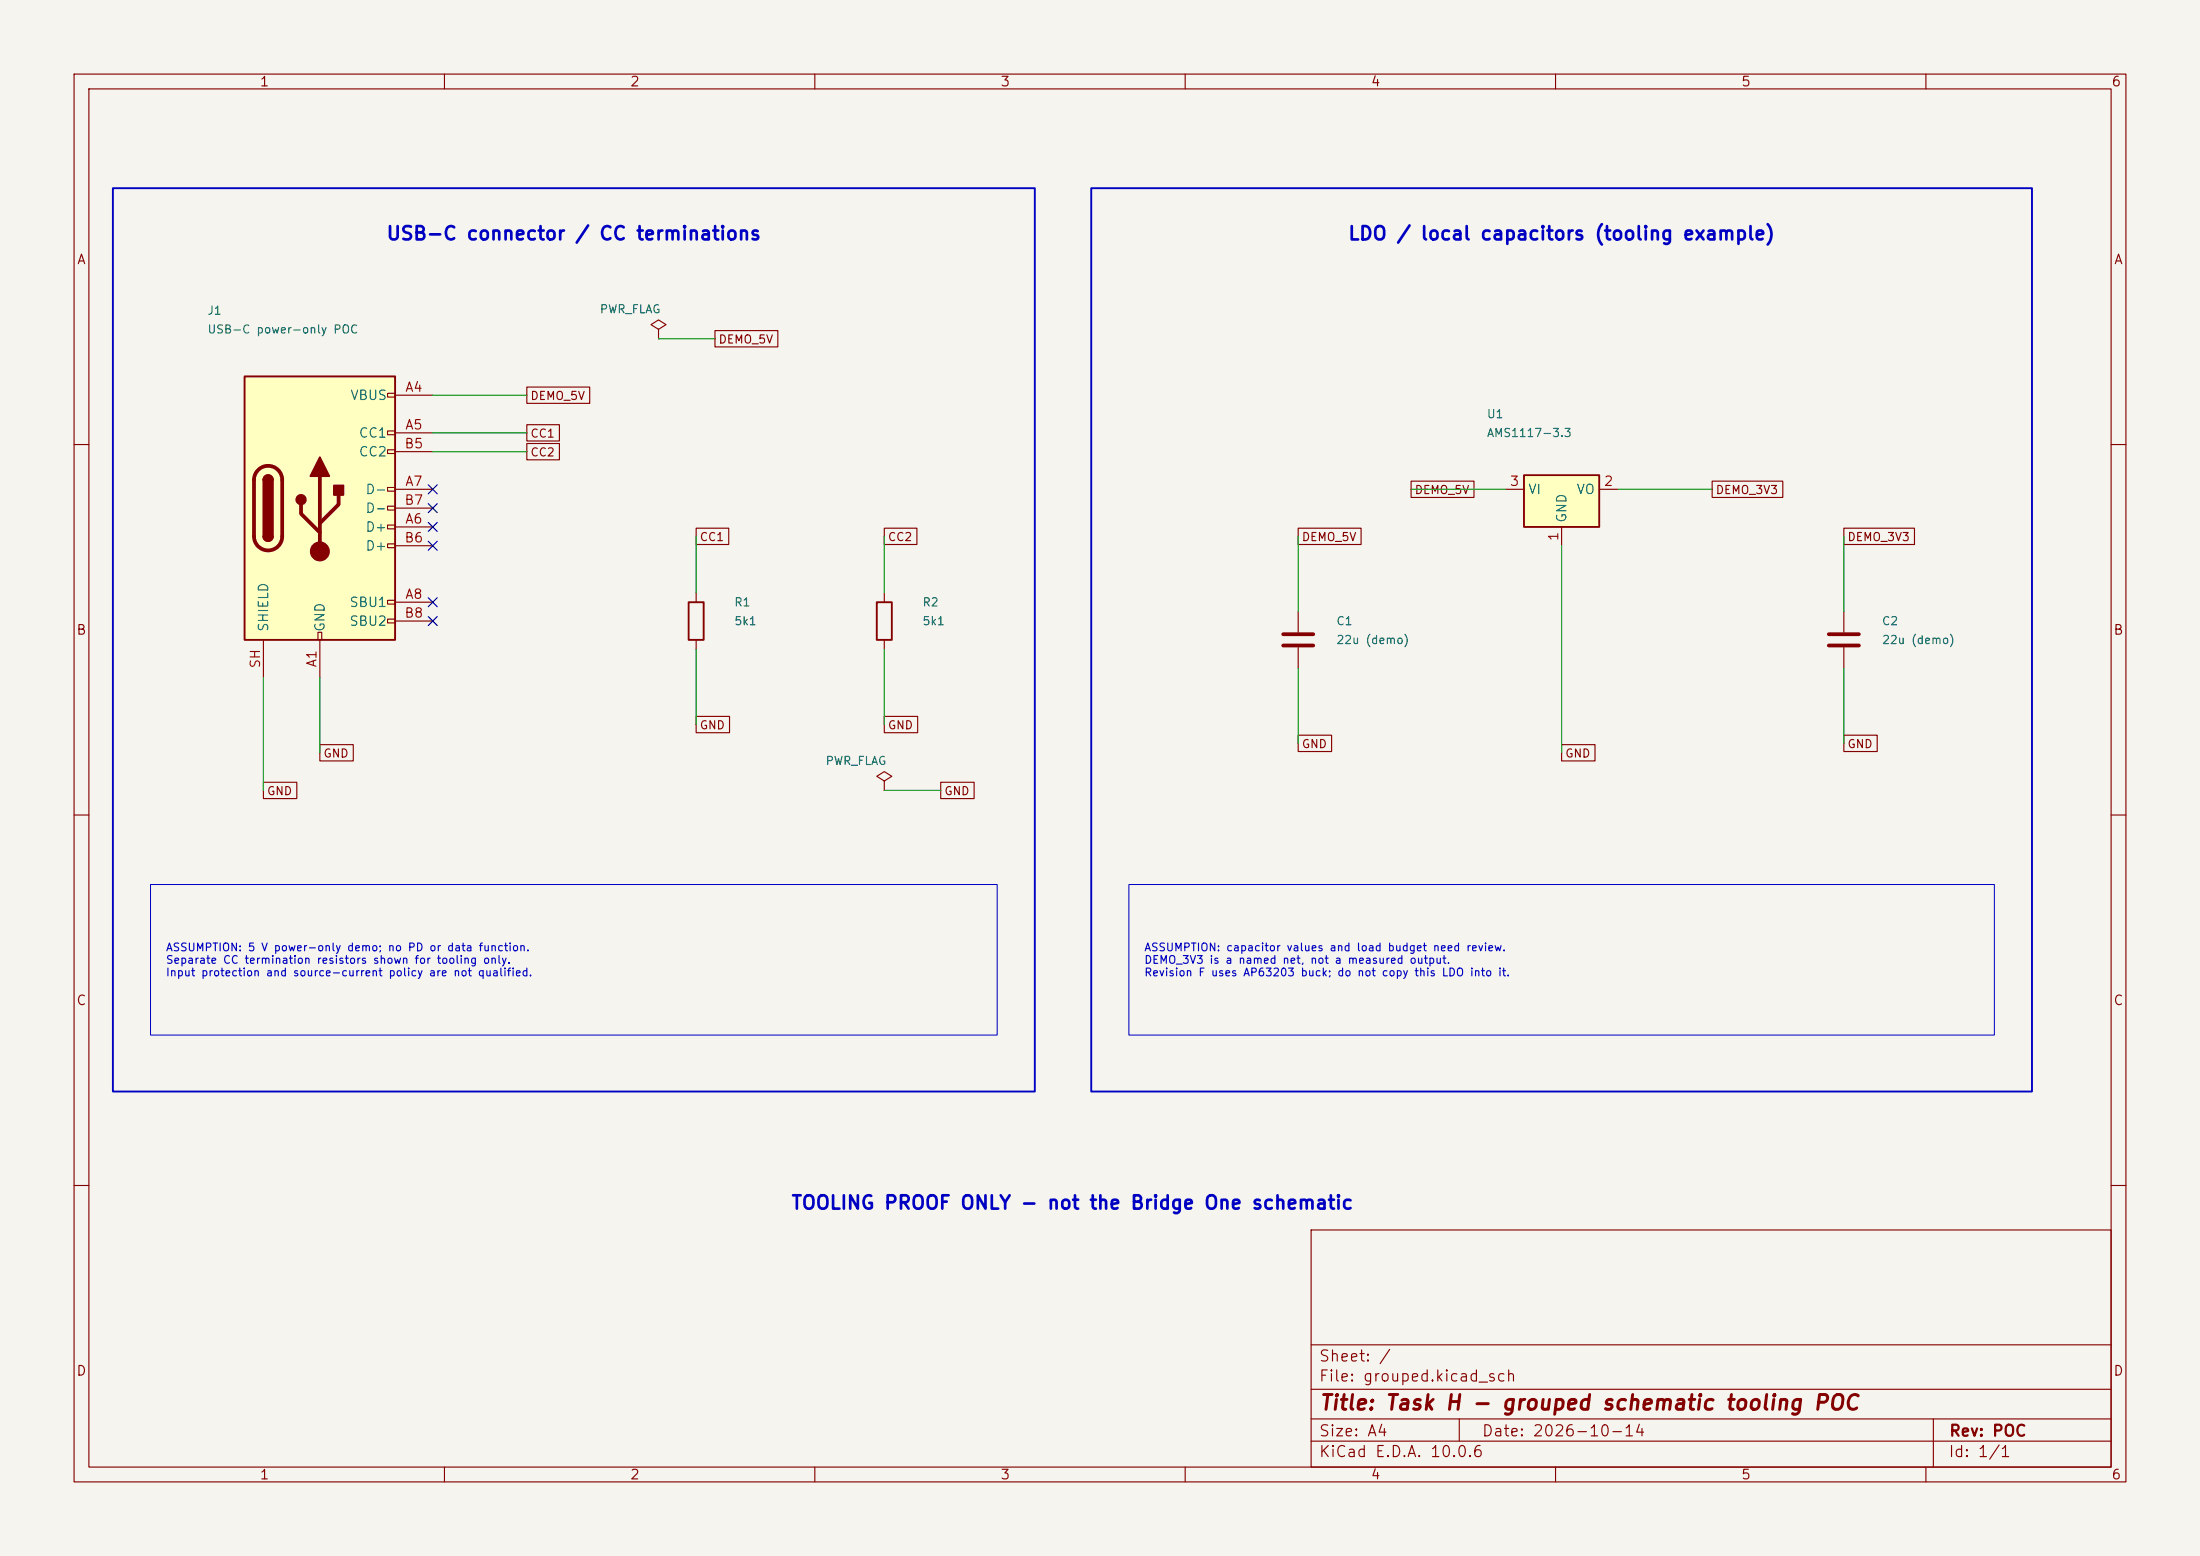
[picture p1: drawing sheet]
(kicad_sch
 (version 20260306)
 (generator "eeschema")
 (generator_version "10.0")
 (paper "A4")
 (title_block
  (title "Task H - grouped schematic tooling POC")
  (date "2026-10-14")
  (rev "POC"))
 (lib_symbols
  (symbol "Connector:USB_C_Receptacle_USB2.0_16P"
   (pin_names
    (offset 1.016)) (exclude_from_sim no) (in_bom yes) (on_board yes)
   (in_pos_files yes)
   (duplicate_pin_numbers_are_jumpers no)
   (property "Reference" "J" (at 0 22.225 0) (show_name no) (do_not_autoplace no) (effects (font (size 1.27 1.27))))
   (property "Value" "USB_C_Receptacle_USB2.0_16P" (at 0 19.685 0) (show_name no) (do_not_autoplace no) (effects (font (size 1.27 1.27))))
   (property "Footprint" "" (at 3.81 0 0) (show_name no) (do_not_autoplace no) (hide yes) (effects (font (size 1.27 1.27))))
   (property "Datasheet" "https://www.usb.org/sites/default/files/documents/usb_type-c.zip" (at 3.81 0 0) (show_name no) (do_not_autoplace no) (hide yes) (effects (font (size 1.27 1.27))))
   (property "Description" "USB 2.0-only 16P Type-C Receptacle connector" (at 0 0 0) (show_name no) (do_not_autoplace no) (hide yes) (effects (font (size 1.27 1.27))))
   (symbol "USB_C_Receptacle_USB2.0_16P_0_0"
    (rectangle (start -0.254 -17.78) (end 0.254 -16.764) (stroke (width 0) (type default)) (fill (type none)))
    (rectangle (start 10.16 15.494) (end 9.144 14.986) (stroke (width 0) (type default)) (fill (type none)))
    (rectangle (start 10.16 10.414) (end 9.144 9.906) (stroke (width 0) (type default)) (fill (type none)))
    (rectangle (start 10.16 7.874) (end 9.144 7.366) (stroke (width 0) (type default)) (fill (type none)))
    (rectangle (start 10.16 2.794) (end 9.144 2.286) (stroke (width 0) (type default)) (fill (type none)))
    (rectangle (start 10.16 0.254) (end 9.144 -0.254) (stroke (width 0) (type default)) (fill (type none)))
    (rectangle (start 10.16 -2.286) (end 9.144 -2.794) (stroke (width 0) (type default)) (fill (type none)))
    (rectangle (start 10.16 -4.826) (end 9.144 -5.334) (stroke (width 0) (type default)) (fill (type none)))
    (rectangle (start 10.16 -12.446) (end 9.144 -12.954) (stroke (width 0) (type default)) (fill (type none)))
    (rectangle (start 10.16 -14.986) (end 9.144 -15.494) (stroke (width 0) (type default)) (fill (type none))))
   (symbol "USB_C_Receptacle_USB2.0_16P_0_1"
    (rectangle (start -10.16 17.78) (end 10.16 -17.78) (stroke (width 0.254) (type default)) (fill (type background)))
    (polyline (pts (xy -8.89 -3.81) (xy -8.89 3.81)) (stroke (width 0.508) (type default)) (fill (type none)))
    (rectangle (start -7.62 -3.81) (end -6.35 3.81) (stroke (width 0.254) (type default)) (fill (type outline)))
    (arc (start -7.62 3.81) (mid -6.985 4.4423) (end -6.35 3.81) (stroke (width 0.254) (type default)) (fill (type none)))
    (arc (start -7.62 3.81) (mid -6.985 4.4423) (end -6.35 3.81) (stroke (width 0.254) (type default)) (fill (type outline)))
    (arc (start -8.89 3.81) (mid -6.985 5.7067) (end -5.08 3.81) (stroke (width 0.508) (type default)) (fill (type none)))
    (arc (start -5.08 -3.81) (mid -6.985 -5.7067) (end -8.89 -3.81) (stroke (width 0.508) (type default)) (fill (type none)))
    (arc (start -6.35 -3.81) (mid -6.985 -4.4423) (end -7.62 -3.81) (stroke (width 0.254) (type default)) (fill (type none)))
    (arc (start -6.35 -3.81) (mid -6.985 -4.4423) (end -7.62 -3.81) (stroke (width 0.254) (type default)) (fill (type outline)))
    (polyline (pts (xy -5.08 3.81) (xy -5.08 -3.81)) (stroke (width 0.508) (type default)) (fill (type none)))
    (circle (center -2.54 1.143) (radius 0.635) (stroke (width 0.254) (type default)) (fill (type outline)))
    (polyline (pts (xy -1.27 4.318) (xy 0 6.858) (xy 1.27 4.318) (xy -1.27 4.318)) (stroke (width 0.254) (type default)) (fill (type outline)))
    (polyline (pts (xy 0 -2.032) (xy 2.54 0.508) (xy 2.54 1.778)) (stroke (width 0.508) (type default)) (fill (type none)))
    (polyline (pts (xy 0 -3.302) (xy -2.54 -0.762) (xy -2.54 0.508)) (stroke (width 0.508) (type default)) (fill (type none)))
    (polyline (pts (xy 0 -5.842) (xy 0 4.318)) (stroke (width 0.508) (type default)) (fill (type none)))
    (circle (center 0 -5.842) (radius 1.27) (stroke (width 0) (type default)) (fill (type outline)))
    (rectangle (start 1.905 1.778) (end 3.175 3.048) (stroke (width 0.254) (type default)) (fill (type outline))))
   (symbol "USB_C_Receptacle_USB2.0_16P_1_1"
    (pin passive line (at 0 -22.86 90) (length 5.08) (name "GND" (effects (font (size 1.27 1.27)))) (number "A1" (effects (font (size 1.27 1.27)))))
    (pin passive line (at 15.24 15.24 180) (length 5.08) (name "VBUS" (effects (font (size 1.27 1.27)))) (number "A4" (effects (font (size 1.27 1.27)))))
    (pin bidirectional line (at 15.24 10.16 180) (length 5.08) (name "CC1" (effects (font (size 1.27 1.27)))) (number "A5" (effects (font (size 1.27 1.27)))))
    (pin bidirectional line (at 15.24 -2.54 180) (length 5.08) (name "D+" (effects (font (size 1.27 1.27)))) (number "A6" (effects (font (size 1.27 1.27)))))
    (pin bidirectional line (at 15.24 2.54 180) (length 5.08) (name "D-" (effects (font (size 1.27 1.27)))) (number "A7" (effects (font (size 1.27 1.27)))))
    (pin bidirectional line (at 15.24 -12.7 180) (length 5.08) (name "SBU1" (effects (font (size 1.27 1.27)))) (number "A8" (effects (font (size 1.27 1.27)))))
    (pin passive line (at 15.24 15.24 180) (length 5.08) (hide yes) (name "VBUS" (effects (font (size 1.27 1.27)))) (number "A9" (effects (font (size 1.27 1.27)))))
    (pin passive line (at 0 -22.86 90) (length 5.08) (hide yes) (name "GND" (effects (font (size 1.27 1.27)))) (number "A12" (effects (font (size 1.27 1.27)))))
    (pin passive line (at 0 -22.86 90) (length 5.08) (hide yes) (name "GND" (effects (font (size 1.27 1.27)))) (number "B1" (effects (font (size 1.27 1.27)))))
    (pin passive line (at 15.24 15.24 180) (length 5.08) (hide yes) (name "VBUS" (effects (font (size 1.27 1.27)))) (number "B4" (effects (font (size 1.27 1.27)))))
    (pin bidirectional line (at 15.24 7.62 180) (length 5.08) (name "CC2" (effects (font (size 1.27 1.27)))) (number "B5" (effects (font (size 1.27 1.27)))))
    (pin bidirectional line (at 15.24 -5.08 180) (length 5.08) (name "D+" (effects (font (size 1.27 1.27)))) (number "B6" (effects (font (size 1.27 1.27)))))
    (pin bidirectional line (at 15.24 0 180) (length 5.08) (name "D-" (effects (font (size 1.27 1.27)))) (number "B7" (effects (font (size 1.27 1.27)))))
    (pin bidirectional line (at 15.24 -15.24 180) (length 5.08) (name "SBU2" (effects (font (size 1.27 1.27)))) (number "B8" (effects (font (size 1.27 1.27)))))
    (pin passive line (at 15.24 15.24 180) (length 5.08) (hide yes) (name "VBUS" (effects (font (size 1.27 1.27)))) (number "B9" (effects (font (size 1.27 1.27)))))
    (pin passive line (at 0 -22.86 90) (length 5.08) (hide yes) (name "GND" (effects (font (size 1.27 1.27)))) (number "B12" (effects (font (size 1.27 1.27)))))
    (pin passive line (at -7.62 -22.86 90) (length 5.08) (name "SHIELD" (effects (font (size 1.27 1.27)))) (number "SH" (effects (font (size 1.27 1.27))))))
   (embedded_fonts no))
  (symbol "Device:C"
   (pin_numbers (hide yes))
   (pin_names
    (offset 0.254)) (exclude_from_sim no) (in_bom yes) (on_board yes)
   (in_pos_files yes)
   (duplicate_pin_numbers_are_jumpers no)
   (property "Reference" "C" (at 0.635 2.54 0) (show_name no) (do_not_autoplace no) (effects (font (size 1.27 1.27)) (justify left)))
   (property "Value" "C" (at 0.635 -2.54 0) (show_name no) (do_not_autoplace no) (effects (font (size 1.27 1.27)) (justify left)))
   (property "Footprint" "" (at 0.9652 -3.81 0) (show_name no) (do_not_autoplace no) (hide yes) (effects (font (size 1.27 1.27))))
   (property "Datasheet" "" (at 0 0 0) (show_name no) (do_not_autoplace no) (hide yes) (effects (font (size 1.27 1.27))))
   (property "Description" "Unpolarized capacitor" (at 0 0 0) (show_name no) (do_not_autoplace no) (hide yes) (effects (font (size 1.27 1.27))))
   (symbol "C_0_1"
    (polyline (pts (xy -2.032 0.762) (xy 2.032 0.762)) (stroke (width 0.508) (type default)) (fill (type none)))
    (polyline (pts (xy -2.032 -0.762) (xy 2.032 -0.762)) (stroke (width 0.508) (type default)) (fill (type none))))
   (symbol "C_1_1"
    (pin passive line (at 0 3.81 270) (length 2.794) (name "" (effects (font (size 1.27 1.27)))) (number "1" (effects (font (size 1.27 1.27)))))
    (pin passive line (at 0 -3.81 90) (length 2.794) (name "" (effects (font (size 1.27 1.27)))) (number "2" (effects (font (size 1.27 1.27))))))
   (embedded_fonts no))
  (symbol "Device:R"
   (pin_numbers (hide yes))
   (pin_names
    (offset 0)) (exclude_from_sim no) (in_bom yes) (on_board yes)
   (in_pos_files yes)
   (duplicate_pin_numbers_are_jumpers no)
   (property "Reference" "R" (at 2.032 0 90) (show_name no) (do_not_autoplace no) (effects (font (size 1.27 1.27))))
   (property "Value" "R" (at 0 0 90) (show_name no) (do_not_autoplace no) (effects (font (size 1.27 1.27))))
   (property "Footprint" "" (at -1.778 0 90) (show_name no) (do_not_autoplace no) (hide yes) (effects (font (size 1.27 1.27))))
   (property "Datasheet" "" (at 0 0 0) (show_name no) (do_not_autoplace no) (hide yes) (effects (font (size 1.27 1.27))))
   (property "Description" "Resistor" (at 0 0 0) (show_name no) (do_not_autoplace no) (hide yes) (effects (font (size 1.27 1.27))))
   (symbol "R_0_1"
    (rectangle (start -1.016 -2.54) (end 1.016 2.54) (stroke (width 0.254) (type default)) (fill (type none))))
   (symbol "R_1_1"
    (pin passive line (at 0 3.81 270) (length 1.27) (name "" (effects (font (size 1.27 1.27)))) (number "1" (effects (font (size 1.27 1.27)))))
    (pin passive line (at 0 -3.81 90) (length 1.27) (name "" (effects (font (size 1.27 1.27)))) (number "2" (effects (font (size 1.27 1.27))))))
   (embedded_fonts no))
  (symbol "Regulator_Linear:AMS1117-3.3" (exclude_from_sim no) (in_bom yes) (on_board yes)
   (in_pos_files yes)
   (duplicate_pin_numbers_are_jumpers no)
   (property "Reference" "U" (at -3.81 3.175 0) (show_name no) (do_not_autoplace no) (effects (font (size 1.27 1.27))))
   (property "Value" "AMS1117-3.3" (at 0 3.175 0) (show_name no) (do_not_autoplace no) (effects (font (size 1.27 1.27)) (justify left)))
   (property "Footprint" "Package_TO_SOT_SMD:SOT-223-3_TabPin2" (at 0 5.08 0) (show_name no) (do_not_autoplace no) (hide yes) (effects (font (size 1.27 1.27))))
   (property "Datasheet" "http://www.advanced-monolithic.com/pdf/ds1117.pdf" (at 2.54 -6.35 0) (show_name no) (do_not_autoplace no) (hide yes) (effects (font (size 1.27 1.27))))
   (property "Description" "1A Low Dropout regulator, positive, 3.3V fixed output, SOT-223" (at 0 0 0) (show_name no) (do_not_autoplace no) (hide yes) (effects (font (size 1.27 1.27))))
   (symbol "AMS1117-3.3_0_1"
    (rectangle (start -5.08 -5.08) (end 5.08 1.905) (stroke (width 0.254) (type default)) (fill (type background))))
   (symbol "AMS1117-3.3_1_1"
    (pin power_in line (at 0 -7.62 90) (length 2.54) (name "GND" (effects (font (size 1.27 1.27)))) (number "1" (effects (font (size 1.27 1.27)))))
    (pin power_out line (at 7.62 0 180) (length 2.54) (name "VO" (effects (font (size 1.27 1.27)))) (number "2" (effects (font (size 1.27 1.27)))))
    (pin power_in line (at -7.62 0 0) (length 2.54) (name "VI" (effects (font (size 1.27 1.27)))) (number "3" (effects (font (size 1.27 1.27))))))
   (embedded_fonts no))
  (symbol "power:PWR_FLAG"
   (power global)
   (pin_numbers (hide yes))
   (pin_names
    (offset 0) (hide yes)) (exclude_from_sim no) (in_bom yes) (on_board yes)
   (in_pos_files yes)
   (duplicate_pin_numbers_are_jumpers no)
   (property "Reference" "#FLG" (at 0 1.905 0) (show_name no) (do_not_autoplace no) (hide yes) (effects (font (size 1.27 1.27))))
   (property "Value" "PWR_FLAG" (at 0 3.81 0) (show_name no) (do_not_autoplace no) (effects (font (size 1.27 1.27))))
   (property "Footprint" "" (at 0 0 0) (show_name no) (do_not_autoplace no) (hide yes) (effects (font (size 1.27 1.27))))
   (property "Datasheet" "" (at 0 0 0) (show_name no) (do_not_autoplace no) (hide yes) (effects (font (size 1.27 1.27))))
   (property "Description" "Special symbol for telling ERC where power comes from" (at 0 0 0) (show_name no) (do_not_autoplace no) (hide yes) (effects (font (size 1.27 1.27))))
   (symbol "PWR_FLAG_0_0"
    (pin power_out line (at 0 0 90) (length 0) (name "" (effects (font (size 1.27 1.27)))) (number "1" (effects (font (size 1.27 1.27))))))
   (symbol "PWR_FLAG_0_1"
    (polyline (pts (xy 0 0) (xy 0 1.27) (xy -1.016 1.905) (xy 0 2.54) (xy 1.016 1.905) (xy 0 1.27)) (stroke (width 0) (type default)) (fill (type none))))
   (embedded_fonts no)))
 (rectangle
  (start 15.24 25.4)
  (end 139.7 147.32)
  (stroke (width 0.254) (type solid))
  (fill (type none)))
 (rectangle
  (start 147.32 25.4)
  (end 274.32 147.32)
  (stroke (width 0.254) (type solid))
  (fill (type none)))
 (text "USB-C connector / CC terminations"
  (exclude_from_sim no)
  (at 77.47 31.75 0)
  (effects (font (size 1.8 1.8)
    (bold yes))))
 (text "TOOLING PROOF ONLY - not the Bridge One schematic"
  (exclude_from_sim no)
  (at 144.78 162.56 0)
  (effects (font (size 1.8 1.8)
    (bold yes))))
 (text "LDO / local capacitors (tooling example)"
  (exclude_from_sim no)
  (at 210.82 31.75 0)
  (effects (font (size 1.8 1.8)
    (bold yes))))
 (text_box "ASSUMPTION: capacitor values and load budget need review.\nDEMO_3V3 is a named net, not a measured output.\nRevision F uses AP63203 buck; do not copy this LDO into it."
  (exclude_from_sim no)
  (at 152.4 119.38 0)
  (size 116.84 20.32)
  (margins 2 2 2 2)
  (stroke (width 0.127) (type solid))
  (fill (type none))
  (effects (font (size 1.05 1.05)) (justify left)))
 (text_box "ASSUMPTION: 5 V power-only demo; no PD or data function.\nSeparate CC termination resistors shown for tooling only.\nInput protection and source-current policy are not qualified."
  (exclude_from_sim no)
  (at 20.32 119.38 0)
  (size 114.3 20.32)
  (margins 2 2 2 2)
  (stroke (width 0.127) (type solid))
  (fill (type none))
  (effects (font (size 1.05 1.05)) (justify left)))
 (no_connect
  (at 58.42 66.04))
 (no_connect
  (at 58.42 83.82))
 (no_connect
  (at 58.42 68.58))
 (no_connect
  (at 58.42 73.66))
 (no_connect
  (at 58.42 81.28))
 (no_connect
  (at 58.42 71.12))
 (wire
  (pts (xy 119.38 80.01) (xy 119.38 72.39))
  (stroke (width 0) (type default)))
 (wire
  (pts (xy 58.42 53.34) (xy 71.12 53.34))
  (stroke (width 0) (type default)))
 (wire
  (pts (xy 88.9 45.72) (xy 96.52 45.72))
  (stroke (width 0) (type default)))
 (wire
  (pts (xy 175.26 82.55) (xy 175.26 72.39))
  (stroke (width 0) (type default)))
 (wire
  (pts (xy 175.26 90.17) (xy 175.26 100.33))
  (stroke (width 0) (type default)))
 (wire
  (pts (xy 58.42 60.96) (xy 71.12 60.96))
  (stroke (width 0) (type default)))
 (wire
  (pts (xy 93.98 87.63) (xy 93.98 97.79))
  (stroke (width 0) (type default)))
 (wire
  (pts (xy 43.18 91.44) (xy 43.18 101.6))
  (stroke (width 0) (type default)))
 (wire
  (pts (xy 203.2 66.04) (xy 190.5 66.04))
  (stroke (width 0) (type default)))
 (wire
  (pts (xy 248.92 82.55) (xy 248.92 72.39))
  (stroke (width 0) (type default)))
 (wire
  (pts (xy 218.44 66.04) (xy 231.14 66.04))
  (stroke (width 0) (type default)))
 (wire
  (pts (xy 93.98 80.01) (xy 93.98 72.39))
  (stroke (width 0) (type default)))
 (wire
  (pts (xy 35.56 91.44) (xy 35.56 106.68))
  (stroke (width 0) (type default)))
 (wire
  (pts (xy 119.38 87.63) (xy 119.38 97.79))
  (stroke (width 0) (type default)))
 (wire
  (pts (xy 58.42 58.42) (xy 71.12 58.42))
  (stroke (width 0) (type default)))
 (wire
  (pts (xy 119.38 106.68) (xy 127 106.68))
  (stroke (width 0) (type default)))
 (wire
  (pts (xy 248.92 90.17) (xy 248.92 100.33))
  (stroke (width 0) (type default)))
 (wire
  (pts (xy 210.82 73.66) (xy 210.82 101.6))
  (stroke (width 0) (type default)))
 (global_label "GND"
  (shape passive)
  (at 43.18 101.6 0)
  (effects (font (size 1.1 1.1)) (justify left))
  (property "Intersheetrefs" "${INTERSHEET_REFS}" (at 43.18 101.6 0) (hide yes) (show_name no) (do_not_autoplace no) (effects (font (size 1.27 1.27)))))
 (global_label "DEMO_5V"
  (shape passive)
  (at 96.52 45.72 0)
  (effects (font (size 1.1 1.1)) (justify left))
  (property "Intersheetrefs" "${INTERSHEET_REFS}" (at 96.52 45.72 0) (hide yes) (show_name no) (do_not_autoplace no) (effects (font (size 1.27 1.27)))))
 (global_label "DEMO_5V"
  (shape passive)
  (at 71.12 53.34 0)
  (effects (font (size 1.1 1.1)) (justify left))
  (property "Intersheetrefs" "${INTERSHEET_REFS}" (at 71.12 53.34 0) (hide yes) (show_name no) (do_not_autoplace no) (effects (font (size 1.27 1.27)))))
 (global_label "GND"
  (shape passive)
  (at 119.38 97.79 0)
  (effects (font (size 1.1 1.1)) (justify left))
  (property "Intersheetrefs" "${INTERSHEET_REFS}" (at 119.38 97.79 0) (hide yes) (show_name no) (do_not_autoplace no) (effects (font (size 1.27 1.27)))))
 (global_label "DEMO_3V3"
  (shape passive)
  (at 248.92 72.39 0)
  (effects (font (size 1.1 1.1)) (justify left))
  (property "Intersheetrefs" "${INTERSHEET_REFS}" (at 248.92 72.39 0) (hide yes) (show_name no) (do_not_autoplace no) (effects (font (size 1.27 1.27)))))
 (global_label "GND"
  (shape passive)
  (at 127 106.68 0)
  (effects (font (size 1.1 1.1)) (justify left))
  (property "Intersheetrefs" "${INTERSHEET_REFS}" (at 127 106.68 0) (hide yes) (show_name no) (do_not_autoplace no) (effects (font (size 1.27 1.27)))))
 (global_label "GND"
  (shape passive)
  (at 210.82 101.6 0)
  (effects (font (size 1.1 1.1)) (justify left))
  (property "Intersheetrefs" "${INTERSHEET_REFS}" (at 210.82 101.6 0) (hide yes) (show_name no) (do_not_autoplace no) (effects (font (size 1.27 1.27)))))
 (global_label "GND"
  (shape passive)
  (at 35.56 106.68 0)
  (effects (font (size 1.1 1.1)) (justify left))
  (property "Intersheetrefs" "${INTERSHEET_REFS}" (at 35.56 106.68 0) (hide yes) (show_name no) (do_not_autoplace no) (effects (font (size 1.27 1.27)))))
 (global_label "DEMO_5V"
  (shape passive)
  (at 175.26 72.39 0)
  (effects (font (size 1.1 1.1)) (justify left))
  (property "Intersheetrefs" "${INTERSHEET_REFS}" (at 175.26 72.39 0) (hide yes) (show_name no) (do_not_autoplace no) (effects (font (size 1.27 1.27)))))
 (global_label "CC2"
  (shape passive)
  (at 119.38 72.39 0)
  (effects (font (size 1.1 1.1)) (justify left))
  (property "Intersheetrefs" "${INTERSHEET_REFS}" (at 119.38 72.39 0) (hide yes) (show_name no) (do_not_autoplace no) (effects (font (size 1.27 1.27)))))
 (global_label "GND"
  (shape passive)
  (at 93.98 97.79 0)
  (effects (font (size 1.1 1.1)) (justify left))
  (property "Intersheetrefs" "${INTERSHEET_REFS}" (at 93.98 97.79 0) (hide yes) (show_name no) (do_not_autoplace no) (effects (font (size 1.27 1.27)))))
 (global_label "CC1"
  (shape passive)
  (at 71.12 58.42 0)
  (effects (font (size 1.1 1.1)) (justify left))
  (property "Intersheetrefs" "${INTERSHEET_REFS}" (at 71.12 58.42 0) (hide yes) (show_name no) (do_not_autoplace no) (effects (font (size 1.27 1.27)))))
 (global_label "GND"
  (shape passive)
  (at 248.92 100.33 0)
  (effects (font (size 1.1 1.1)) (justify left))
  (property "Intersheetrefs" "${INTERSHEET_REFS}" (at 248.92 100.33 0) (hide yes) (show_name no) (do_not_autoplace no) (effects (font (size 1.27 1.27)))))
 (global_label "CC2"
  (shape passive)
  (at 71.12 60.96 0)
  (effects (font (size 1.1 1.1)) (justify left))
  (property "Intersheetrefs" "${INTERSHEET_REFS}" (at 71.12 60.96 0) (hide yes) (show_name no) (do_not_autoplace no) (effects (font (size 1.27 1.27)))))
 (global_label "GND"
  (shape passive)
  (at 175.26 100.33 0)
  (effects (font (size 1.1 1.1)) (justify left))
  (property "Intersheetrefs" "${INTERSHEET_REFS}" (at 175.26 100.33 0) (hide yes) (show_name no) (do_not_autoplace no) (effects (font (size 1.27 1.27)))))
 (global_label "DEMO_5V"
  (shape passive)
  (at 190.5 66.04 0)
  (effects (font (size 1.1 1.1)) (justify left))
  (property "Intersheetrefs" "${INTERSHEET_REFS}" (at 190.5 66.04 0) (hide yes) (show_name no) (do_not_autoplace no) (effects (font (size 1.27 1.27)))))
 (global_label "DEMO_3V3"
  (shape passive)
  (at 231.14 66.04 0)
  (effects (font (size 1.1 1.1)) (justify left))
  (property "Intersheetrefs" "${INTERSHEET_REFS}" (at 231.14 66.04 0) (hide yes) (show_name no) (do_not_autoplace no) (effects (font (size 1.27 1.27)))))
 (global_label "CC1"
  (shape passive)
  (at 93.98 72.39 0)
  (effects (font (size 1.1 1.1)) (justify left))
  (property "Intersheetrefs" "${INTERSHEET_REFS}" (at 93.98 72.39 0) (hide yes) (show_name no) (do_not_autoplace no) (effects (font (size 1.27 1.27)))))
 (symbol
  (lib_id "Device:R")
  (at 119.38 83.82 0)
  (unit 1)
  (body_style 1)
  (exclude_from_sim no)
  (in_bom yes)
  (on_board yes)
  (in_pos_files yes)
  (dnp no)
  (property "Reference" "R2" (at 124.46 81.28 0) (show_name no) (do_not_autoplace no) (effects (font (size 1.1 1.1)) (justify left)))
  (property "Value" "5k1" (at 124.46 83.82 0) (show_name no) (do_not_autoplace no) (effects (font (size 1.1 1.1)) (justify left)))
  (property "Footprint" "" (at 119.38 83.82 0) (show_name no) (do_not_autoplace no) (effects (font (size 1.27 1.27))))
  (property "Datasheet" "" (at 119.38 83.82 0) (show_name no) (do_not_autoplace no) (effects (font (size 1.27 1.27))))
  (property "Description" "" (at 119.38 83.82 0) (show_name no) (do_not_autoplace no) (effects (font (size 1.27 1.27))))
  (pin "1")
  (pin "2"))
 (symbol
  (lib_id "power:PWR_FLAG")
  (at 88.9 45.72 0)
  (unit 1)
  (body_style 1)
  (exclude_from_sim no)
  (in_bom no)
  (on_board yes)
  (in_pos_files yes)
  (dnp no)
  (property "Reference" "#FLG01" (at 80.9 39.72 0) (hide yes) (show_name no) (do_not_autoplace no) (effects (font (size 1.1 1.1)) (justify left)))
  (property "Value" "PWR_FLAG" (at 80.9 41.72 0) (show_name no) (do_not_autoplace no) (effects (font (size 1.1 1.1)) (justify left)))
  (property "Footprint" "" (at 88.9 45.72 0) (show_name no) (do_not_autoplace no) (effects (font (size 1.27 1.27))))
  (property "Datasheet" "" (at 88.9 45.72 0) (show_name no) (do_not_autoplace no) (effects (font (size 1.27 1.27))))
  (property "Description" "" (at 88.9 45.72 0) (show_name no) (do_not_autoplace no) (effects (font (size 1.27 1.27))))
  (pin "1"))
 (symbol
  (lib_id "power:PWR_FLAG")
  (at 119.38 106.68 0)
  (unit 1)
  (body_style 1)
  (exclude_from_sim no)
  (in_bom no)
  (on_board yes)
  (in_pos_files yes)
  (dnp no)
  (property "Reference" "#FLG02" (at 111.38 100.68 0) (hide yes) (show_name no) (do_not_autoplace no) (effects (font (size 1.1 1.1)) (justify left)))
  (property "Value" "PWR_FLAG" (at 111.38 102.68 0) (show_name no) (do_not_autoplace no) (effects (font (size 1.1 1.1)) (justify left)))
  (property "Footprint" "" (at 119.38 106.68 0) (show_name no) (do_not_autoplace no) (effects (font (size 1.27 1.27))))
  (property "Datasheet" "" (at 119.38 106.68 0) (show_name no) (do_not_autoplace no) (effects (font (size 1.27 1.27))))
  (property "Description" "" (at 119.38 106.68 0) (show_name no) (do_not_autoplace no) (effects (font (size 1.27 1.27))))
  (pin "1"))
 (symbol
  (lib_id "Device:C")
  (at 248.92 86.36 0)
  (unit 1)
  (body_style 1)
  (exclude_from_sim no)
  (in_bom yes)
  (on_board yes)
  (in_pos_files yes)
  (dnp no)
  (property "Reference" "C2" (at 254 83.82 0) (show_name no) (do_not_autoplace no) (effects (font (size 1.1 1.1)) (justify left)))
  (property "Value" "22u (demo)" (at 254 86.36 0) (show_name no) (do_not_autoplace no) (effects (font (size 1.1 1.1)) (justify left)))
  (property "Footprint" "" (at 248.92 86.36 0) (show_name no) (do_not_autoplace no) (effects (font (size 1.27 1.27))))
  (property "Datasheet" "" (at 248.92 86.36 0) (show_name no) (do_not_autoplace no) (effects (font (size 1.27 1.27))))
  (property "Description" "" (at 248.92 86.36 0) (show_name no) (do_not_autoplace no) (effects (font (size 1.27 1.27))))
  (pin "1")
  (pin "2"))
 (symbol
  (lib_id "Device:C")
  (at 175.26 86.36 0)
  (unit 1)
  (body_style 1)
  (exclude_from_sim no)
  (in_bom yes)
  (on_board yes)
  (in_pos_files yes)
  (dnp no)
  (property "Reference" "C1" (at 180.34 83.82 0) (show_name no) (do_not_autoplace no) (effects (font (size 1.1 1.1)) (justify left)))
  (property "Value" "22u (demo)" (at 180.34 86.36 0) (show_name no) (do_not_autoplace no) (effects (font (size 1.1 1.1)) (justify left)))
  (property "Footprint" "" (at 175.26 86.36 0) (show_name no) (do_not_autoplace no) (effects (font (size 1.27 1.27))))
  (property "Datasheet" "" (at 175.26 86.36 0) (show_name no) (do_not_autoplace no) (effects (font (size 1.27 1.27))))
  (property "Description" "" (at 175.26 86.36 0) (show_name no) (do_not_autoplace no) (effects (font (size 1.27 1.27))))
  (pin "1")
  (pin "2"))
 (symbol
  (lib_id "Connector:USB_C_Receptacle_USB2.0_16P")
  (at 43.18 68.58 0)
  (unit 1)
  (body_style 1)
  (exclude_from_sim no)
  (in_bom yes)
  (on_board yes)
  (in_pos_files yes)
  (dnp no)
  (property "Reference" "J1" (at 27.94 41.91 0) (show_name no) (do_not_autoplace no) (effects (font (size 1.1 1.1)) (justify left)))
  (property "Value" "USB-C power-only POC" (at 27.94 44.45 0) (show_name no) (do_not_autoplace no) (effects (font (size 1.1 1.1)) (justify left)))
  (property "Footprint" "" (at 43.18 68.58 0) (show_name no) (do_not_autoplace no) (effects (font (size 1.27 1.27))))
  (property "Datasheet" "" (at 43.18 68.58 0) (show_name no) (do_not_autoplace no) (effects (font (size 1.27 1.27))))
  (property "Description" "" (at 43.18 68.58 0) (show_name no) (do_not_autoplace no) (effects (font (size 1.27 1.27))))
  (pin "A1")
  (pin "A4")
  (pin "A5")
  (pin "A6")
  (pin "A7")
  (pin "A8")
  (pin "A9")
  (pin "A12")
  (pin "B1")
  (pin "B4")
  (pin "B5")
  (pin "B6")
  (pin "B7")
  (pin "B8")
  (pin "B9")
  (pin "B12")
  (pin "SH"))
 (symbol
  (lib_id "Regulator_Linear:AMS1117-3.3")
  (at 210.82 66.04 0)
  (unit 1)
  (body_style 1)
  (exclude_from_sim no)
  (in_bom yes)
  (on_board yes)
  (in_pos_files yes)
  (dnp no)
  (property "Reference" "U1" (at 200.66 55.88 0) (show_name no) (do_not_autoplace no) (effects (font (size 1.1 1.1)) (justify left)))
  (property "Value" "AMS1117-3.3" (at 200.66 58.42 0) (show_name no) (do_not_autoplace no) (effects (font (size 1.1 1.1)) (justify left)))
  (property "Footprint" "" (at 210.82 66.04 0) (show_name no) (do_not_autoplace no) (effects (font (size 1.27 1.27))))
  (property "Datasheet" "" (at 210.82 66.04 0) (show_name no) (do_not_autoplace no) (effects (font (size 1.27 1.27))))
  (property "Description" "" (at 210.82 66.04 0) (show_name no) (do_not_autoplace no) (effects (font (size 1.27 1.27))))
  (pin "1")
  (pin "2")
  (pin "3"))
 (symbol
  (lib_id "Device:R")
  (at 93.98 83.82 0)
  (unit 1)
  (body_style 1)
  (exclude_from_sim no)
  (in_bom yes)
  (on_board yes)
  (in_pos_files yes)
  (dnp no)
  (property "Reference" "R1" (at 99.06 81.28 0) (show_name no) (do_not_autoplace no) (effects (font (size 1.1 1.1)) (justify left)))
  (property "Value" "5k1" (at 99.06 83.82 0) (show_name no) (do_not_autoplace no) (effects (font (size 1.1 1.1)) (justify left)))
  (property "Footprint" "" (at 93.98 83.82 0) (show_name no) (do_not_autoplace no) (effects (font (size 1.27 1.27))))
  (property "Datasheet" "" (at 93.98 83.82 0) (show_name no) (do_not_autoplace no) (effects (font (size 1.27 1.27))))
  (property "Description" "" (at 93.98 83.82 0) (show_name no) (do_not_autoplace no) (effects (font (size 1.27 1.27))))
  (pin "1")
  (pin "2"))
 (sheet_instances
  (path ""
   (page "1"))))
